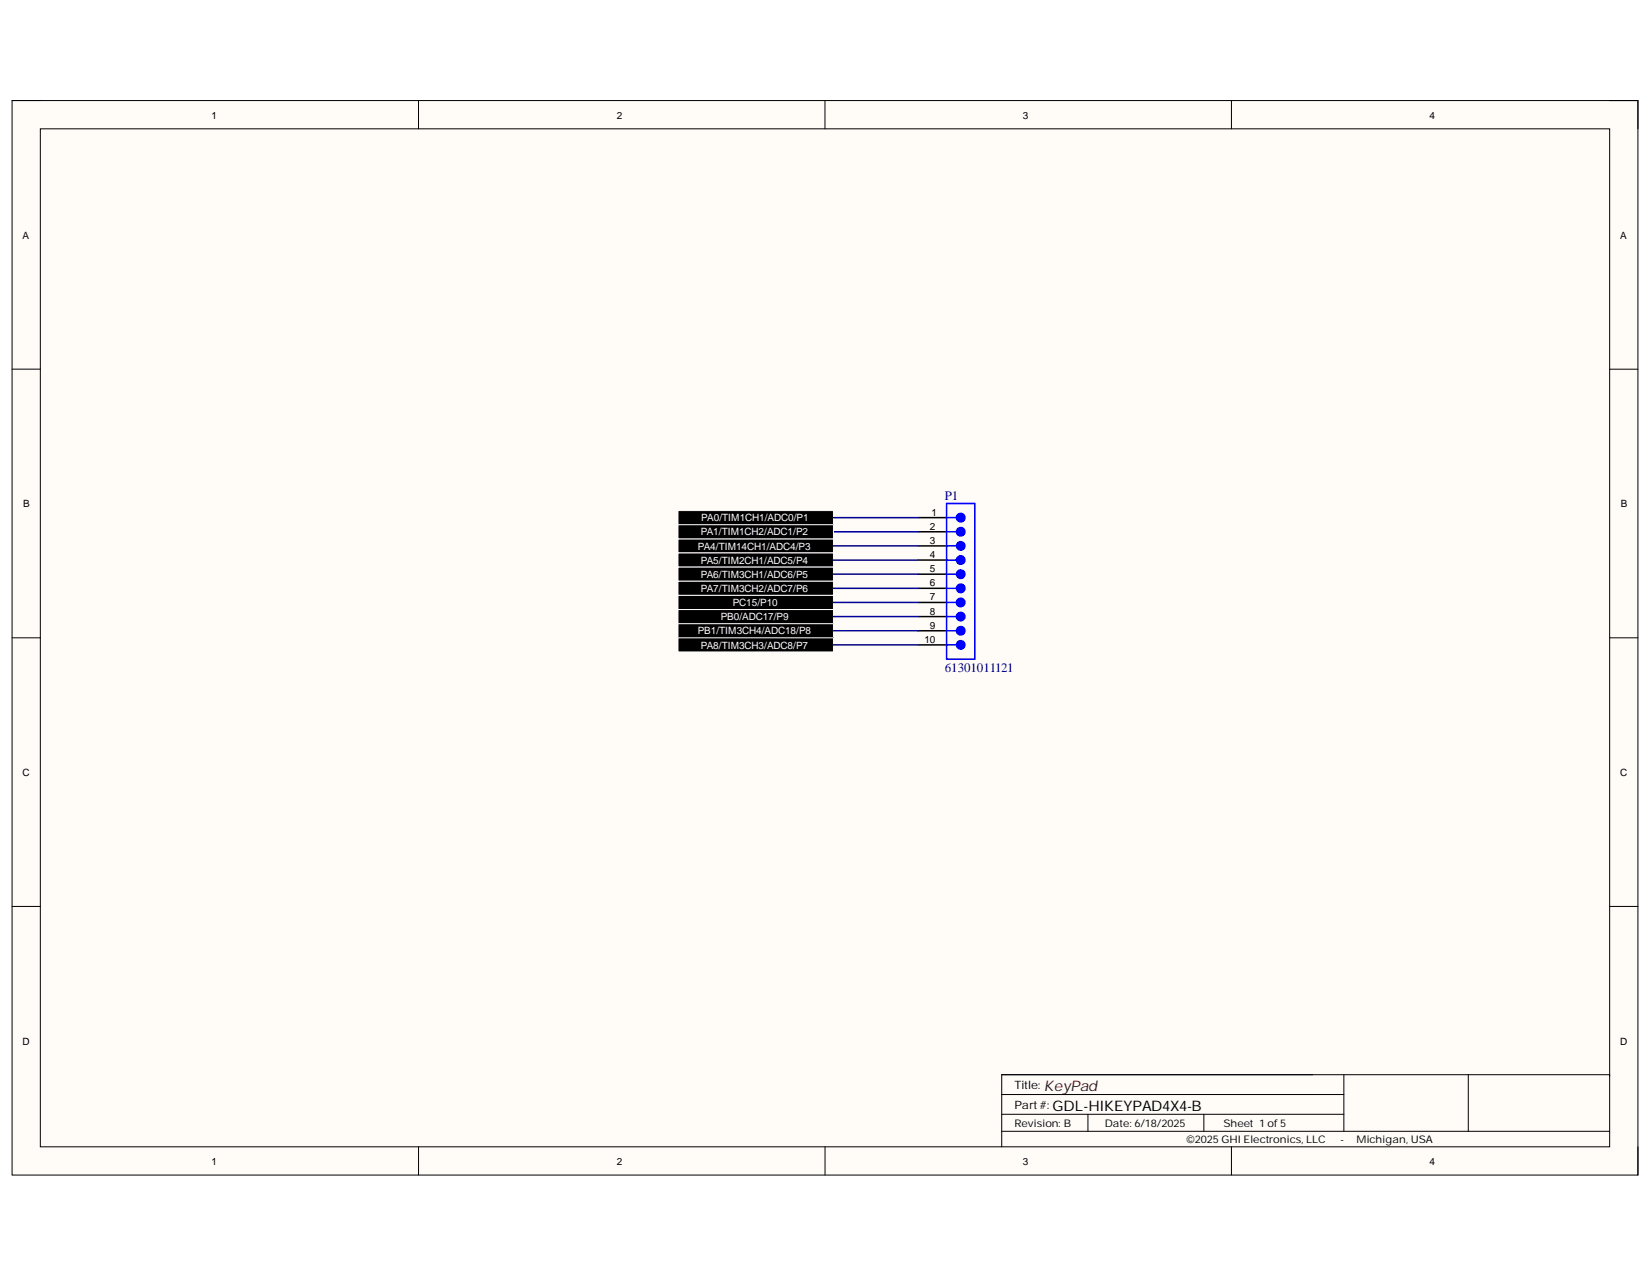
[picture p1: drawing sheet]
<svg xmlns="http://www.w3.org/2000/svg" width="279mm" height="216mm" viewBox="0 0 279 216" stroke-linecap="round" stroke-linejoin="round" font-family="sans-serif">
<path d="M2 17h275v181.7h-275z" fill-rule="evenodd" fill="#fffcf8"/>
<path d="M2 17h275v181.7h-275z" fill="none" stroke="#000" stroke-width=".17"/>
<path d="M6.8 21.8h265.4v172.1h-265.4z" fill-rule="evenodd" fill="#fffcf8"/>
<g fill="none" stroke="#000" stroke-width=".17">
<path d="M2 17h4.8M70.8 17v4.8M139.5 17v4.8M208.3 17v4.8M272.2 17h4.8v4.8M6.8 21.8h265.4v172.1h-265.4zM2 62.4h4.8M272.2 62.4h4.8M2 107.8h4.8M272.2 107.8h4.8M2 153.3h4.8M272.2 153.3h4.8"/>
<path d="M70.8 193.9v4.8M139.5 193.9v4.8M169.4 188.4h57.9M169.4 191.3h102.8M169.4 185.1h57.9M184 188.4v2.9M203.6 188.4v2.9M208.3 193.9v4.8M227.3 181.7v9.6M248.3 181.7v9.6M272.2 181.9v-.2h-102.8v12.2M277 193.9v4.8"/>
</g>
<path d="M155.3 89.9h4.8M155.3 87.5h4.8" fill="none" stroke="#000" stroke-width=".25"/>
<path d="M160.1 89.9h1.7" fill="none" stroke="#00f" stroke-width=".25"/>
<circle cx="162.5" cy="89.9" r=".72" fill="#00f"/>
<g fill="none" stroke="#00f" stroke-width=".25">
<path d="M160.1 87.5h1.7M160.1 92.3h1.7"/>
<circle cx="162.5" cy="89.9" r=".72"/>
</g>
<path d="M155.3 92.3h4.8" fill="none" stroke="#000" stroke-width=".25"/>
<circle cx="162.5" cy="92.3" r=".72" fill="#00f"/>
<g fill="none" stroke="#00f" stroke-width=".25">
<path d="M160.1 94.7h1.7"/>
<circle cx="162.5" cy="92.3" r=".72"/>
</g>
<path d="M155.3 94.7h4.8" fill="none" stroke="#000" stroke-width=".25"/>
<circle cx="162.5" cy="94.7" r=".72" fill="#00f"/>
<g fill="none" stroke="#00f" stroke-width=".25">
<path d="M160.1 97.1h1.7"/>
<circle cx="162.5" cy="94.7" r=".72"/>
</g>
<path d="M155.3 97.1h4.8" fill="none" stroke="#000" stroke-width=".25"/>
<circle cx="162.5" cy="97.1" r=".72" fill="#00f"/>
<g fill="none" stroke="#00f" stroke-width=".25">
<path d="M160.1 99.5h1.7"/>
<circle cx="162.5" cy="97.1" r=".72"/>
</g>
<path d="M155.3 99.5h4.8" fill="none" stroke="#000" stroke-width=".25"/>
<circle cx="162.5" cy="99.5" r=".72" fill="#00f"/>
<g fill="none" stroke="#00f" stroke-width=".25">
<path d="M160.1 101.9h1.7"/>
<circle cx="162.5" cy="99.5" r=".72"/>
</g>
<path d="M155.3 101.9h4.8" fill="none" stroke="#000" stroke-width=".25"/>
<circle cx="162.5" cy="101.9" r=".72" fill="#00f"/>
<g fill="none" stroke="#00f" stroke-width=".25">
<path d="M160.1 104.2h1.7"/>
<circle cx="162.5" cy="101.9" r=".72"/>
</g>
<path d="M155.3 104.2h4.8" fill="none" stroke="#000" stroke-width=".25"/>
<circle cx="162.5" cy="104.2" r=".72" fill="#00f"/>
<g fill="none" stroke="#00f" stroke-width=".25">
<path d="M160.1 106.6h1.7"/>
<circle cx="162.5" cy="104.2" r=".72"/>
</g>
<path d="M155.3 106.6h4.8" fill="none" stroke="#000" stroke-width=".25"/>
<circle cx="162.5" cy="106.6" r=".72" fill="#00f"/>
<g fill="none" stroke="#00f" stroke-width=".25">
<path d="M160.1 109h1.7"/>
<circle cx="162.5" cy="106.6" r=".72"/>
</g>
<path d="M155.3 109h4.8" fill="none" stroke="#000" stroke-width=".25"/>
<circle cx="162.5" cy="109" r=".72" fill="#00f"/>
<g fill="none" stroke="#00f" stroke-width=".25">
<path d="M160.1 85.1h4.8v26.3h-4.8z"/>
<circle cx="162.5" cy="109" r=".72"/>
</g>
<circle cx="162.5" cy="87.5" r=".72" fill="#00f"/>
<circle cx="162.5" cy="87.5" r=".72" fill="none" stroke="#00f" stroke-width=".25"/>
<g fill="#000">
<path d="M114.7 91.1h26.3v2.4h-26.3z" fill-rule="evenodd"/>
<path d="M114.7 86.3h26.3v2.4h-26.3z" fill-rule="evenodd"/>
<path d="M114.7 93.5h26.3v2.4h-26.3z" fill-rule="evenodd"/>
<path d="M114.7 95.9h26.3v2.4h-26.3z" fill-rule="evenodd"/>
<path d="M114.7 98.3h26.3v2.4h-26.3z" fill-rule="evenodd"/>
<path d="M114.7 88.7h26.3v2.4h-26.3z" fill-rule="evenodd"/>
<path d="M114.7 103.1h26.3v2.3h-26.3z" fill-rule="evenodd"/>
<path d="M114.7 105.4h26.3v2.4h-26.3z" fill-rule="evenodd"/>
<path d="M114.7 107.8h26.3v2.4h-26.3z" fill-rule="evenodd"/>
<path d="M114.7 100.7h26.3v2.4h-26.3z" fill-rule="evenodd"/>
</g>
<path d="M114.7 91.1h26.3v2.4h-26.3zM114.7 86.3h26.3v2.4h-26.3zM114.7 93.5h26.3v2.4h-26.3zM114.7 95.9h26.3v2.4h-26.3zM114.7 98.3h26.3v2.4h-26.3zM114.7 88.7h26.3v2.4h-26.3zM114.7 103.1h26.3v2.3h-26.3zM114.7 105.4h26.3v2.4h-26.3zM114.7 107.8h26.3v2.4h-26.3zM114.7 100.7h26.3v2.4h-26.3z" fill="none" stroke="#fff" stroke-width=".17"/>
<path d="M141 89.9h14.3M141 92.3h14.3M141 94.7h14.3M141 97.1h14.3M141 99.5h14.3M141 87.5h14.3M141 101.9h14.3M141 104.2h14.3M141 106.6h14.3M141 109h14.3" fill="none" stroke="#000080" stroke-width=".25"/>
<text font-size="2.5" fill="#800000" x="176.6" y="184.4">KeyPad</text>
<text font-size="2.5" x="178" y="187.8">GDL-HIKEYPAD4X4-B</text>
<g font-size="2.2" fill="#000080">
<text x="159.8" y="84.5">P1</text>
<text x="159.8" y="113.6">61301011121</text>
</g>
<g font-size="1.9">
<text x="171.6" y="184.1">Title:</text>
<text x="171.6" y="187.5">Part #:</text>
</g>
<g font-size="1.8">
<text x="171.6" y="190.5">Revision: B</text>
<text x="186.9" y="190.5">Date: 6/18/2025</text>
<text x="206.9" y="190.5">Sheet 1 of5</text>
<text x="200.7" y="193.3">©2025 GHI Electronics, LLC</text>
<text x="226.7" y="193.3">-</text>
<text x="229.4" y="193.3">Michigan, USA</text>
</g>
<g font-size="1.7">
<text x="35.8" y="20">1</text>
<text x="104.3" y="20">2</text>
<text x="173" y="20">3</text>
<text x="241.8" y="20">4</text>
<text x="3.8" y="40.3">A</text>
<text x="274" y="40.3">A</text>
<text x="3.9" y="85.8">B</text>
<text x="157.3" y="89.6">2</text>
<text x="157.5" y="87.2">1</text>
<text x="274.1" y="85.8">B</text>
<text x="157.3" y="91.9">3</text>
<text x="157.3" y="94.4">4</text>
<text x="157.3" y="96.8">5</text>
<text x="157.3" y="99.1">6</text>
<text x="157.3" y="101.5">7</text>
<text x="157.3" y="103.9">8</text>
<text x="157.3" y="106.3">9</text>
<text x="156.3" y="108.7">10</text>
<text x="3.8" y="131.2">C</text>
<text x="274" y="131.2">C</text>
<text x="3.8" y="176.6">D</text>
<text x="274" y="176.6">D</text>
<text x="35.8" y="196.9">1</text>
<text x="104.3" y="196.9">2</text>
<text x="173" y="196.9">3</text>
<text x="241.8" y="196.9">4</text>
</g>
<g font-size="1.7" fill="#fff">
<text x="118.6" y="88.1">PA0/TIM1CH1/ADC0/P1</text>
<text x="118" y="92.9">PA4/TIM14CH1/ADC4/P3</text>
<text x="118.5" y="95.3">PA5/TIM2CH1/ADC5/P4</text>
<text x="118.5" y="90.5">PA1/TIM1CH2/ADC1/P2</text>
<text x="118.5" y="97.7">PA6/TIM3CH1/ADC6/P5</text>
<text x="118.5" y="100.1">PA7/TIM3CH2/ADC7/P6</text>
<text x="118" y="107.2">PB1/TIM3CH4/ADC18/P8</text>
<text x="121.9" y="104.9">PB0/ADC17/P9</text>
<text x="123.9" y="102.5">PC15/P10</text>
<text x="118.5" y="109.7">PA8/TIM3CH3/ADC8/P7</text>
</g>
</svg>
